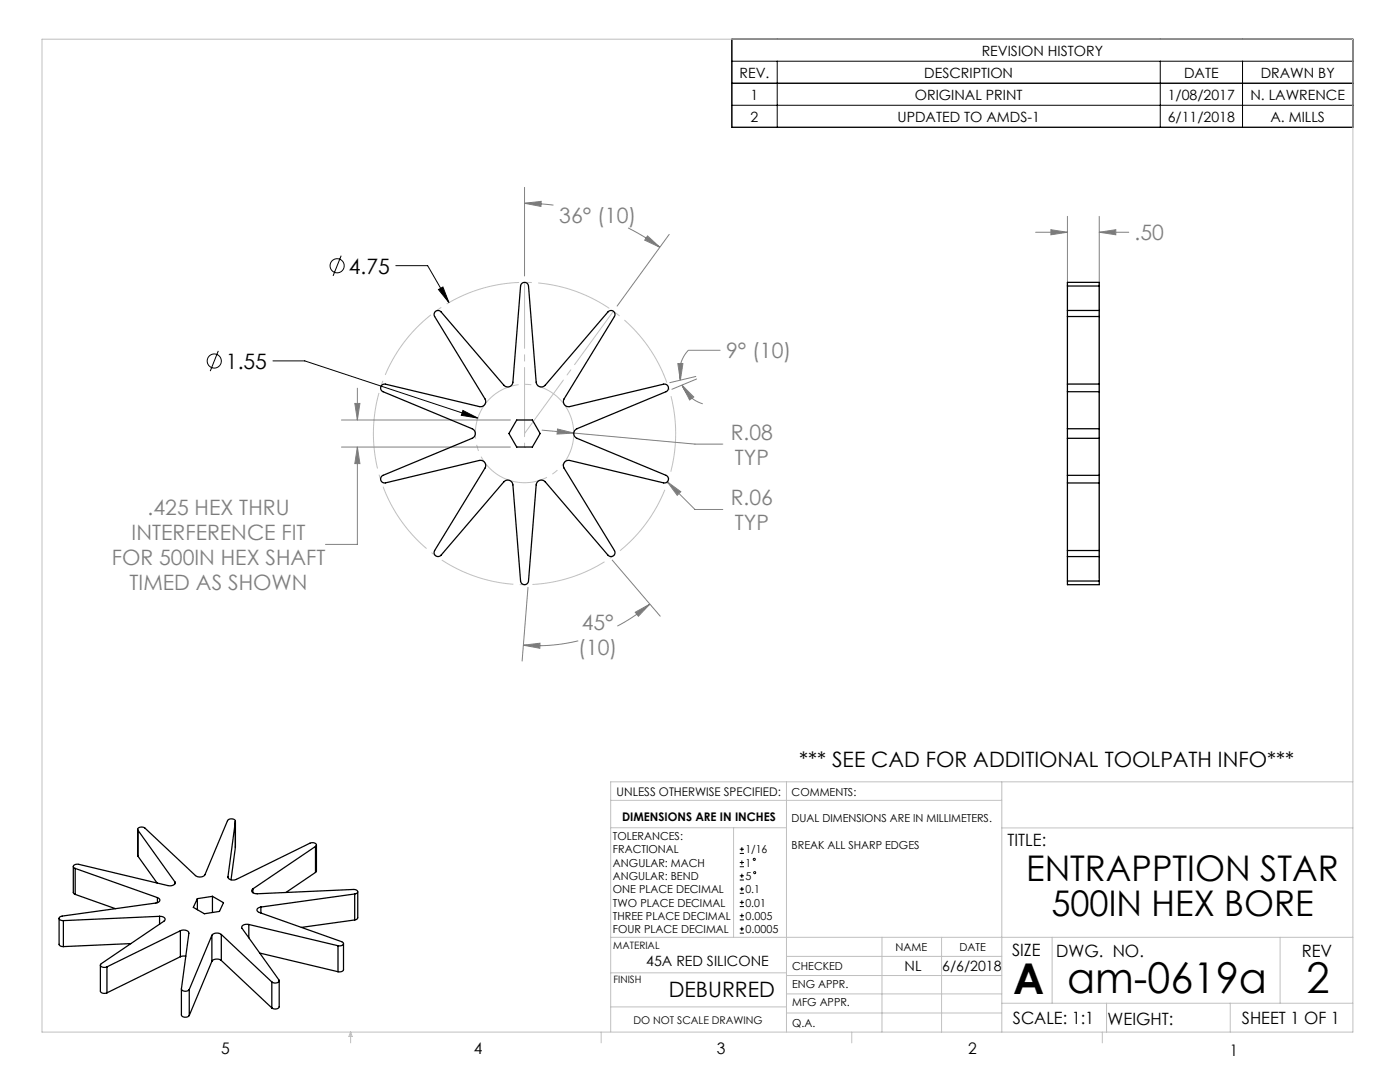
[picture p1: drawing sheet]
<svg xmlns="http://www.w3.org/2000/svg" width="279mm" height="216mm" viewBox="0 0 279 216" stroke-linecap="round" stroke-linejoin="round" font-family="sans-serif">
<g fill="none" stroke="#000" stroke-width=".2">
<path d="M146.1 16.6h123.9M146.1 7.8h123.9v17.6h-123.9zM146.1 12.2h123.9M155.1 12.2v13.2M231.6 12.2v13.2M248 12.2v13.2M146.1 21h123.9M68.1 51l-1.6 4M79 53h6.3l4.3 7.4M87.5 57.8l.9-.5 1.2 3.1zM43.6 70l-1.6 4.1M54.5 72h6.3l34.6 11.4"/>
<path d="M92.4 81.9l3 1.5-3.3-.5zM147.6 170.3h.9M147.6 169.5h.9M147.6 172.9h.9M147.6 172.1h.9M147.6 175.6h.9M147.6 174.8h.9M147.6 178.2h.9M147.6 177.4h.9M148.1 169v.9M148.1 171.7v.8M148.1 174.3v.9"/>
<path d="M148.1 177v.8M148.1 179.6v.9M147.6 180.9h.9M147.6 180.1h.9M147.6 183.5h.9M147.6 182.7h.9M147.6 186.2h.9M147.6 185.4h.9M148.1 182.3v.8M148.1 184.9v.9"/>
<circle cx="67.3" cy="53" r="1.41"/>
<circle cx="42.8" cy="72" r="1.41"/>
<circle cx="150.5" cy="171.5" r=".21"/>
<circle cx="150.6" cy="174.1" r=".21"/>
</g>
<g fill="none" stroke="#808080" stroke-width=".2">
<path d="M104.7 37.4v17.7M104.7 40.6l3.3-.4v1zM104.7 40.6l5.7 .3M125.3 45.5a45.9 45.9 0 0 1 6.4 3.8M129.2 47.1l2.5 2.2-3-1.4zM133.6 46.8l-10.4 14.3M206.7 46.3h6.3M209.7 45.8l3.3 .5-3.3 .5zM213 43.2v72.2M219.4 43.2v72.2M219.4 46.3h5.9M219.4 46.3l3.3-.5v1z"/>
<path d="M71.3 77.5v6.3M135.3 72.6h1l-.5 3.3zM136.1 76.8l2.4 2.4-.9 .6zM136.1 76.8a6.5 6.5 0 0 0 4.1 3.8M138.9 75.1l-5.2 1.3M139 75.6l-4.9 2.1M143.7 69.9h-6.3a6.5 6.5 0 0 0-1.6 6M68.1 83.8h33.8M68.1 89.2h33.8M70.8 80.5h1l-.5 3.3zM71.3 89.2v19.4h-6.3M71.3 89.2l.5 3.3h-1z"/>
<path d="M108.2 85.8l6.3 .6M111.3 85.6l3.2 .8-3.3 .2zM114.5 86.4l24.2 2.2h5.6M133.2 96.1l5.5 5.6h5.6M133.2 96.1l2.7 2-.7 .7zM105.4 117.2l-1.2 14.7M122.2 111.7l9.6 11.3M104.5 128.7l3.3-.4-.1 1.1zM115.4 127.9a34.6 34.6 0 0 1-10.9 .8M126.8 122.2l2.9-1.7-2.3 2.5zM129.7 120.5a34.6 34.6 0 0 1-6.5 4.4"/>
</g>
<path d="M133.5 77.7a30.2 30.2 0 0 0-50.5-12.1 30.2 30.2 0 0 0 13.9 50 30.2 30.2 0 0 0 37-36.4l-.4-1.5" fill="none" stroke="#c0c0c0" stroke-width=".2" stroke-dasharray="15.2 1.3 1.3 1.3" stroke-dashoffset="-1.4" stroke-linecap="butt"/>
<path d="M114.1 83.6a9.8 9.8 0 0 0-16.4-4 9.8 9.8 0 0 0 4.2 16.3 9.8 9.8 0 0 0 12.4-11.4l-.2-.9" fill="none" stroke="#c0c0c0" stroke-width=".2" stroke-dasharray="15.2 1.3 1.3 1.3" stroke-dashoffset="5.4" stroke-linecap="butt"/>
<path d="M104.7 89.2v-5.4" fill="none" stroke="#c0c0c0" stroke-width=".2" stroke-dasharray="15.2 1.3 1.3 1.3" stroke-dashoffset="14.4"/>
<path d="M104.7 86.5v-30.2M104.7 86.5l17.7-24.4" fill="none" stroke="#c0c0c0" stroke-width=".2" stroke-dasharray="15.2 1.3 1.3 1.3" stroke-dashoffset="2.1"/>
<g fill="none" stroke="#c0c0c0" stroke-width=".2">
<path d="M8.4 7.8h261.6v198.1h-261.6zM121.9 159.7h78M157 156v49.9M199.9 156v49.9M270 156h-148.1v49.9M121.9 165.2h35.1M146.4 165.2v21.8M199.9 165.2h70.1M121.9 187h148.1M121.9 194.1h35.1M157 194.7h42.9M157 190.8h42.9"/>
<path d="M157 198.3h42.9M176 187v18.9M187.9 187v18.9M210 187v13.2M255.5 187v13.2M70 205.9v2.2M70 205.9l.3 .9h-.7zM120 205.9v2.2M121.9 200.9h35.1M157 202.1h42.9M170 205.9v2.2M199.9 200.2h70.1"/>
<path d="M220 205.9v2.2M220.8 200.2v5.7M245.5 200.2v5.7"/>
</g>
<path d="M87.5 57.8l2.1 2.6-1.2-3.1zM92.4 81.9l-.3 1 3.3 .5z" fill="#000"/>
<g fill="#808080">
<path d="M129.2 47.1l2.5 2.2-3-1.4zM104.7 40.6l3.3-.4v1z"/>
<path d="M70.8 80.5h1l-.5 3.3zM71.3 89.2l.5 3.3h-1zM135.3 72.6h1l-.5 3.3zM136.1 76.8l2.4 2.4-.9 .6zM111.3 85.6l-.1 1 3.3-.2zM133.2 96.1l2 2.7 .7-.7zM104.5 128.7l3.3-.4-.1 1.1zM126.8 122.2l2.9-1.7-2.3 2.5zM209.7 45.8l3.3 .5-3.3 .5zM219.4 46.3l3.3-.5v1z"/>
</g>
<g fill="none" stroke="#000" stroke-width=".25">
<path d="M213 57.1v-.8h6.4v.8M213 57.1v4.9M213 57.1h6.4M219.4 57.1v4.9M86.9 62.2l.6-.2 .5 .2 12.5 14.7a1.03 1.03 0 0 0 1.1 .3 1.03 1.03 0 0 0 .8-.9l1.5-19.2a.79 .79 0 0 1 .8-.8 .79 .79 0 0 1 .8 .8l1.5 19.2a1.03 1.03 0 0 0 .7 .9 1.03 1.03 0 0 0 1.1-.3l12.5-14.7a.79 .79 0 0 1 1.1-.1 .79 .79 0 0 1 .2 1.1l-10 16.4a1.03 1.03 0 0 0 0 1.1 1.03 1.03 0 0 0 1.1 .4l18.7-4.4a.79 .79 0 0 1 1 .5 .79 .79 0 0 1-.5 1l-17.8 7.4a1.03 1.03 0 0 0-.6 .9 1.03 1.03 0 0 0 .6 1l17.8 7.3a.79 .79 0 0 1 .5 1 .79 .79 0 0 1-1 .6l-18.7-4.5a1.03 1.03 0 0 0-1.1 .4 1.03 1.03 0 0 0 0 1.1l10 16.5a.79 .79 0 0 1-.2 1 .79 .79 0 0 1-1.1-.1l-12.5-14.6a1.03 1.03 0 0 0-1.1-.4 1.03 1.03 0 0 0-.7 .9l-1.5 19.2a.79 .79 0 0 1-.8 .8 .79 .79 0 0 1-.8-.8l-1.5-19.2a1.03 1.03 0 0 0-.8-.9 1.03 1.03 0 0 0-1.1 .4l-12.5 14.6a.79 .79 0 0 1-1 .1 .79 .79 0 0 1-.3-1l10.1-16.5a1.03 1.03 0 0 0-.1-1.1 1.03 1.03 0 0 0-1-.4l-18.8 4.5a.79 .79 0 0 1-.9-.6 .79 .79 0 0 1 .4-1l17.8-7.3a1.03 1.03 0 0 0 .7-1 1.03 1.03 0 0 0-.7-.9l-17.8-7.4a.79 .79 0 0 1-.4-1 .79 .79 0 0 1 .9-.5l18.8 4.4a1.03 1.03 0 0 0 1-.4 1.03 1.03 0 0 0 .1-1.1l-10.1-16.4-.1-.4zM213 76.6v1.6M213 62v1.2M213 76.6h6.4M213 62h6.4M213 78.2h6.4M213 63.2v13.4M213 78.2v7.4"/>
<path d="M213 63.2h6.4M219.4 76.6v1.6M219.4 62v1.2M219.4 63.2v13.4M219.4 78.2v7.4M103.1 83.8h3.1l1.6 2.7-1.6 2.7h-3.1l-1.5-2.7zM213 94.8v1.6M213 85.6v1.9M213 96.4h6.4M213 94.8h6.4M213 85.6h6.4M213 87.5v7.3"/>
<path d="M213 96.4v13.5M213 87.5h6.4M219.4 94.8v1.6M219.4 85.6v1.9M219.4 87.5v7.3M219.4 96.4v13.5M213 109.9v1.2M213 115.9v.8h6.4v-.8M213 111.1h6.4M213 111.1v4.8M213 109.9h6.4M213 115.9h6.4"/>
<path d="M219.4 109.9v1.2M219.4 111.1v4.8M14.6 172.9v5.2l.4 .4M15 173.3a.41 .41 0 0 1-.4-.5 .41 .41 0 0 1 .5-.3h.6l17.8 4.2a1.01 1.01 0 0 0 1.4-.6v-.2M15 173.3l16.4 5.8M15 173.3v5.2M15 178.5l8 2.8M27.5 165.5v5.3M27.5 165.7a.75 .75 0 0 1 .5-.7 .75 .75 0 0 1 .8 .1l10.2 9.6a1.4 1.4 0 0 0 1.9-.2l4.5-10.8a.94 .94 0 0 1 1.6 .2l-1.5 11.1M27.5 165.7l7.4 10.2M27.5 165.7v5.1M27.5 170.8l3.9 5.4"/>
<path d="M31.4 179.1a.52 .52 0 0 1 .5 .5 .52 .52 0 0 1-.5 .5l-19 2.7a.47 .47 0 0 0-.6 .5 .47 .47 0 0 0 .6 .4h.2M31.4 179.1v1M34.9 175.9v.5M39.4 179.3v2.2M42.4 178.9l2.2 1.2-.8 1.8-3 .4-2.2-1.2 .8-1.8M42.4 178.9l-3 .4M42.4 178.9v3.2M45.5 175v.1M47 169.1l-.9 6.5M47 163.8v5.3M47 169v.1M50.5 177.4l-.3 .2 .1 .3 .3 .3 .7 .1 19.2-.8a.53 .53 0 0 1 .7 .1 .53 .53 0 0 1 .1 .6l-.5 .2"/>
<path d="M50.5 177.4v.7M63 168.9a.46 .46 0 0 0 0-.6 .46 .46 0 0 0-.6-.2l-.6 .2-14.6 7.2a1.2 1.2 0 0 1-1.7-.5M63 168.9l-12.5 8.5M63 168.9v5.2M63 174.1l-5.9 4M63.2 168.6v5.2l-.2 .3M70.8 178.4l-18.7 2.6M70.8 178.4v5.2M71.4 177.9v5.2l-.2 .3-.4 .2M11.8 183.2v5.2l.3 .4 .5 .1M12.6 183.7v5.2M20 192.6v5.2a.88 .88 0 0 0 1.3 .3"/>
<path d="M21.3 192.9v5.2M26.1 188.3l-13.5 .6M31.8 182.8a.72 .72 0 0 1 .8 .1 .72 .72 0 0 1 .3 .8l-12.7 8.6a.46 .46 0 0 0 0 .6 .46 .46 0 0 0 .5 .1l.6-.1M31.8 182.8l-19.2 .9M31.8 182.8v1.6M36 185.7a1.2 1.2 0 0 1 1.7 .5l-1.5 11.1a.92 .92 0 0 0 1.6 .1M36 185.7l-14.7 7.2M36 185.7v5.2M36 190.9l-14.7 7.2M36.2 197.3v5.2a.94 .94 0 0 0 1.6 .1M37.1 190.8l-1.1 .1M37.8 197.4v5.2"/>
<path d="M42.3 186.6l-4.5 10.8M42.3 186.6v5.2M42.3 191.8l-4.5 10.8M44.2 186.5a1.4 1.4 0 0 0-1.9 .1M44.2 191.7a1.4 1.4 0 0 0-1.9 .1M44.2 186.5l10 9.4M44.2 186.5v5.2M44.2 191.7l10 9.4M49.7 184.5a1.01 1.01 0 0 0-1.5 .6l7.5 10.4a.76 .76 0 0 1-.5 .7 .76 .76 0 0 1-.8-.2l-.2-.1M49.7 184.5l17.8 4.2M49.7 184.5v2.6M51.8 190.2l15.7 3.7"/>
<path d="M52.1 181a.57 .57 0 0 0-.8 .4 .57 .57 0 0 0 .5 .7l16.4 5.8a.41 .41 0 0 1 .3 .4 .41 .41 0 0 1-.4 .4h-.6M52.1 181v1.2M54.2 195.9v5.2M55.7 195.7v5.2a.96 .96 0 0 1-1.5 .2M67.5 188.7v5.2M68.6 188.3v5.2a.82 .82 0 0 1-1.1 .4M70.8 183.6l-10.7 1.5"/>
</g>
<g font-size="8.5">
<text x="202.2" y="198.3">A</text>
<text x="213" y="198.1">am-0619a</text>
<text x="260.8" y="198.1">2</text>
</g>
<g font-size="7.1">
<text x="204.8" y="175.8">ENTRAPPTION STAR</text>
<text x="209.8" y="182.8">500IN HEX BORE</text>
</g>
<g font-size="4.2" fill="#808080">
<text x="111.6" y="44.6">36° (10)</text>
<text x="226.4" y="47.9">.50</text>
<text x="144.9" y="71.5">9° (10)</text>
<text x="145.8" y="87.7">R.08</text>
<text x="146.7" y="92.7">TYP</text>
<text x="145.8" y="100.7">R.06</text>
<text x="26.3" y="107.7">INTERFERENCE FIT</text>
<text x="29.5" y="102.7">.425 HEX THRU</text>
<text x="146.7" y="105.8">TYP</text>
<text x="22.3" y="112.8">FOR 500IN HEX SHAFT</text>
<text x="25.9" y="117.8">TIMED AS SHOWN</text>
<text x="116.1" y="125.8">45°</text>
<text x="115.4" y="130.8">(10)</text>
</g>
<g font-size="4.2">
<text x="69.6" y="54.6">4.75</text>
<text x="45.1" y="73.6">1.55</text>
<text x="159.5" y="153">*** SEE CAD FOR ADDITIONAL TOOLPATH INFO***</text>
<text x="133.5" y="198.8">DEBURRED</text>
</g>
<g font-size="3.4">
<text x="201.1" y="168.8">TITLE:</text>
<text x="202" y="190.8">SIZE</text>
<text x="210.8" y="190.9">DWG. NO.</text>
<text x="259.8" y="191">REV</text>
<text x="202.1" y="204.4">SCALE: 1:1</text>
<text x="221" y="204.5">WEIGHT:</text>
<text x="247.8" y="204.4">SHEET 1 OF 1</text>
</g>
<g font-size="3.2">
<text x="44.2" y="210.4">5</text>
<text x="94.6" y="210.3">4</text>
<text x="143.1" y="210.4">3</text>
<text x="193.2" y="210.3">2</text>
<text x="245.4" y="210.6">1</text>
</g>
<g font-size="2.8">
<text x="195.9" y="11.1">REVISION HISTORY</text>
<text x="147.6" y="15.5">REV.</text>
<text x="184.5" y="15.5">DESCRIPTION</text>
<text x="236.3" y="15.5">DATE</text>
<text x="251.6" y="15.5">DRAWN BY</text>
<text x="149.8" y="19.9">1</text>
<text x="182.6" y="19.9">ORIGINAL PRINT</text>
<text x="233.1" y="19.9">1/08/2017</text>
<text x="249.5" y="19.9">N. LAWRENCE</text>
<text x="149.8" y="24.3">2</text>
<text x="179.1" y="24.3">UPDATED TO AMDS-1</text>
<text x="233.1" y="24.3">6/11/2018</text>
<text x="253.5" y="24.3">A. MILLS</text>
<text x="129" y="192.8">45A RED SILICONE</text>
<text x="180.5" y="193.8">NL</text>
<text x="188" y="193.8">6/6/2018</text>
</g>
<g font-size="2.4">
<text x="123.1" y="158.9">UNLESS OTHERWISE SPECIFIED:</text>
<text x="124.1" y="163.8">DIMENSIONS ARE IN INCHES</text>
</g>
<g font-size="2.2">
<text x="158" y="158.8">COMMENTS:</text>
<text x="122.3" y="167.6">TOLERANCES:</text>
<text x="158" y="164.1">DUAL DIMENSIONS ARE IN MILLIMETERS.</text>
<text x="122.3" y="170.3">FRACTIONAL</text>
<text x="122.3" y="172.9">ANGULAR: MACH</text>
<text x="148.8" y="170.3">1/16</text>
<text x="148.8" y="172.9">1</text>
<text x="158" y="169.4">BREAK ALL SHARP EDGES</text>
<text x="122.3" y="175.6">ANGULAR: BEND</text>
<text x="122.3" y="178.2">ONE PLACE DECIMAL</text>
<text x="148.8" y="175.6">5</text>
<text x="148.8" y="178.2">0.1</text>
<text x="122.3" y="180.9">TWO PLACE DECIMAL</text>
<text x="122.3" y="183.5">THREE PLACE DECIMAL</text>
<text x="148.8" y="180.9">0.01</text>
<text x="148.8" y="183.5">0.005</text>
<text x="122.3" y="186.2">FOUR PLACE DECIMAL</text>
<text x="148.8" y="186.2">0.0005</text>
<text x="178.7" y="189.7">NAME</text>
<text x="191.5" y="189.7">DATE</text>
<text x="158.1" y="197.2">ENG APPR.</text>
<text x="158.1" y="193.5">CHECKED</text>
<text x="158.1" y="200.8">MFG APPR.</text>
<text x="158.1" y="204.9">Q.A.</text>
</g>
<text font-size="2.1" x="126.4" y="204.3">DO NOT SCALE DRAWING</text>
<g font-size="2">
<text x="122.4" y="189.4">MATERIAL</text>
<text x="122.4" y="196.2">FINISH</text>
</g>
</svg>
